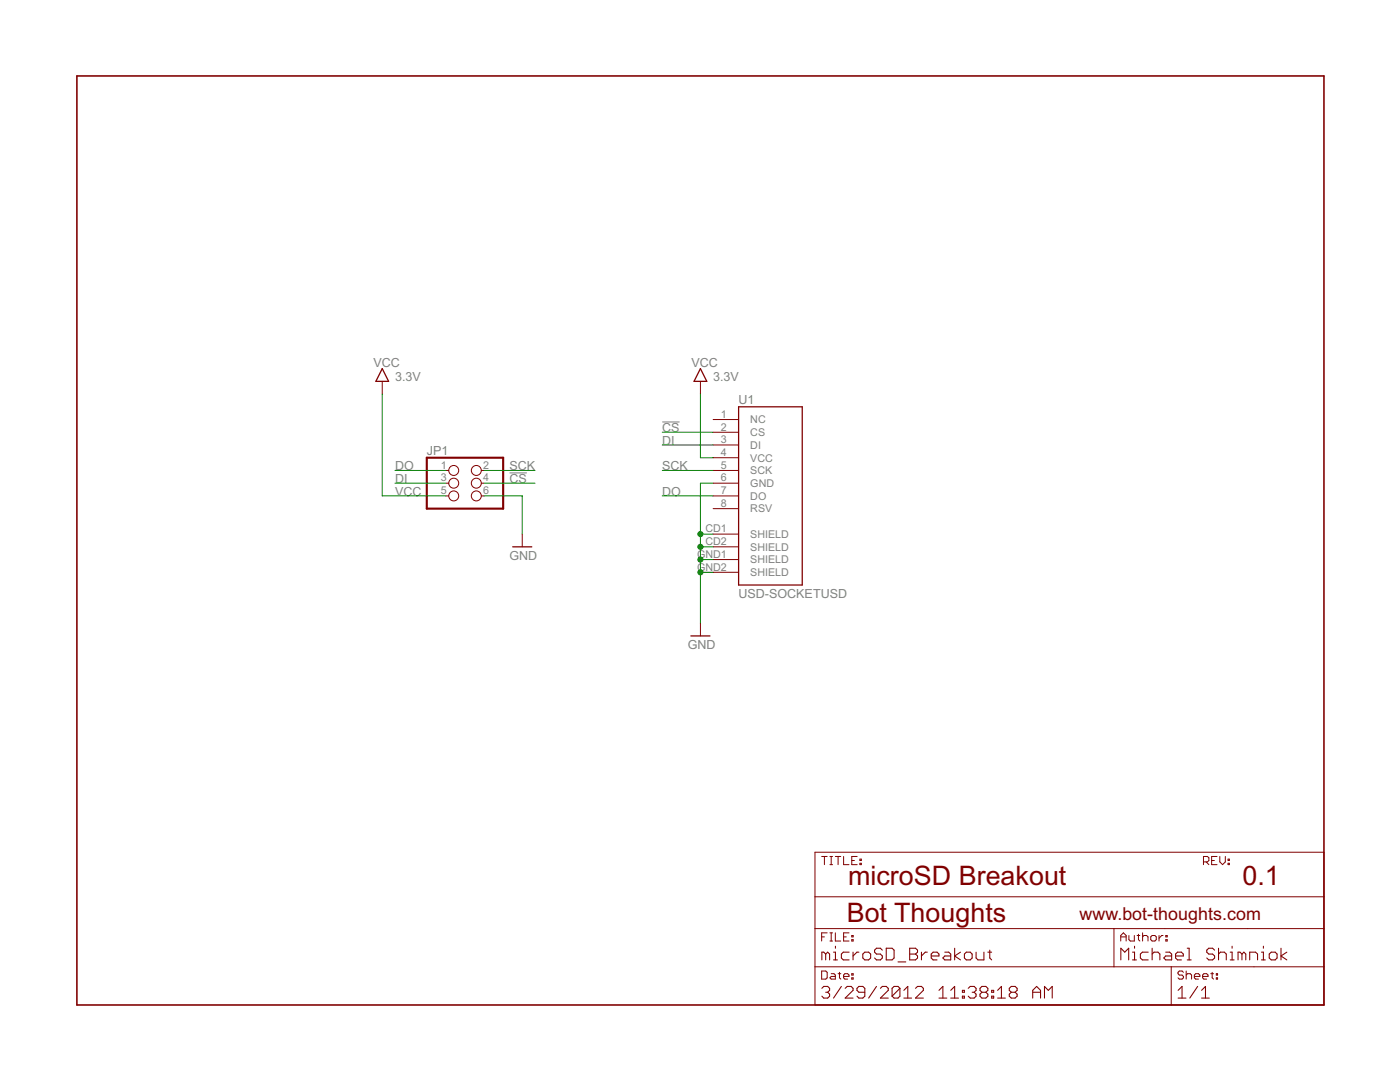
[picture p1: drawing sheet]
<svg xmlns="http://www.w3.org/2000/svg" width="279mm" height="216mm" viewBox="0 0 279 216" stroke-linecap="round" stroke-linejoin="round" font-family="sans-serif">
<path d="M101.7 94.4h3.5M132.2 84.2h3.4" fill="none" stroke="#808080" stroke-width=".2"/>
<path d="M76.3 73.6l1.3 2.5h-2.6zM139.8 73.6l1.3 2.5h-2.6zM147.4 81.2h12.7v35.5h-12.7zM102.3 109.1h3.8M137.9 126.9h3.8" fill="none" stroke="#800000" stroke-width=".25"/>
<g fill="none" stroke="#800000" stroke-width=".2">
<path d="M76.3 76.1v2.5M139.8 76.1v2.5M89 96.4h.6M89 93.9h.6M89 99h.6M96.1 96.4h.5M96.1 93.9h.5M96.1 99h.5M142.3 86.3h5.1M142.3 88.8h5.1M142.3 96.4h5.1M142.3 91.3h5.1"/>
<path d="M142.3 93.9h5.1M142.3 99h5.1M142.3 83.7h5.1M104.2 106.6v2.5M142.3 101.5h5.1M142.3 111.7h5.1M142.3 106.6h5.1M142.3 109.1h5.1M142.3 114.2h5.1M139.8 124.4v2.5M162.6 170.1h101.6v30.4h-101.6zM162.6 178.9h101.6"/>
<path d="M164 170.9h1.1M164.5 170.9v1.6M165.6 170.9h.6M165.6 172.5h.6M165.9 170.9v1.6M166.7 170.9h1.1M167.3 170.9v1.6M168.4 170.9v1.6h1M170 171.7h.5M171.1 170.9h-1.1v1.6h1.1M171.6 172.3h.3v.2h-.3zM171.6 171.4h.3v.3h-.3z"/>
<path d="M240.2 172h.8l.3-.3v-.5l-.3-.3h-.8v1.6M240.7 172l.6 .5M241.8 171.7h.6M242.9 170.9h-1.1v1.6h1.1M243.4 170.9v1.1l.6 .5 .5-.5v-1.1M245.1 172.3h.2v.2h-.2zM245.1 171.4h.2v.3h-.2zM162.6 185.3h101.6M162.6 192.9h101.6M164 193.8h.8l.3 .2v1.1l-.3 .3h-.8zM164 186.9h.5M165.1 186.1h-1.1v1.7"/>
<path d="M165.6 186.1h.6M165.6 187.8h.6M165.9 194.3h.5l.3 .3v.8h-.8l-.3-.3 .3-.3h.8M165.9 186.1v1.7M166.7 186.1v1.7h1.1M167.3 194.3h.5M167.5 194v1.1l.3 .3M168.4 194.8h1v-.2l-.2-.3h-.6l-.2 .3v.5l.2 .3h.6M168.4 186.9h.5M169.4 186.1h-1v1.7h1M170 195.1h.3v.3h-.3zM170 194.3h.3v.3h-.3z"/>
<path d="M170 186.7h.3v.2h-.3zM170 187.5h.3v.3h-.3zM222.3 185.3v7.6M223.7 186.9h1M223.7 187.8v-1.1l.5-.6 .5 .6v1.1M225.3 186.7v.8l.3 .3h.8v-1.1M226.9 186.7h.6M227.2 186.4v1.1l.3 .3M228 186.9l.3-.2h.5l.3 .2v.9M228 186.1v1.7M229.7 186.9l.2-.2h.6l.3 .2v.6l-.3 .3h-.6l-.2-.3zM231.3 186.7v1.1"/>
<path d="M232.1 186.7h-.3l-.5 .5M232.7 186.7h.2v.2h-.2zM232.7 187.5h.2v.3h-.2zM233.7 192.9v7.6M236.2 194l-.3-.2h-.5l-.3 .2v.3l.3 .3h.5l.3 .2v.3l-.3 .3h-.5l-.3-.3M236.7 194.6l.3-.3h.5l.3 .3v.8M236.7 193.8v1.6M238.4 194.8h1.1v-.2l-.3-.3h-.6l-.2 .3v.5l.2 .3h.6M240 194.8h1.1v-.2l-.3-.3h-.5l-.3 .3v.5l.3 .3h.5M241.6 194.3h.6M241.9 194v1.1l.3 .3M242.7 195.1h.3v.3h-.3z"/>
<path d="M242.7 194.3h.3v.3h-.3z"/>
<circle cx="90.6" cy="93.9" r=".99"/>
<circle cx="90.6" cy="96.4" r=".99"/>
<circle cx="90.6" cy="99" r=".99"/>
<circle cx="95.1" cy="96.4" r=".99"/>
<circle cx="95.1" cy="93.9" r=".99"/>
<circle cx="95.1" cy="99" r=".99"/>
</g>
<path d="M85.2 91.3h15.2v10.2h-15.2z" fill="none" stroke="#800000" stroke-width=".42"/>
<path d="M15.3 15.2h248.9v185.3h-248.9z" fill="none" stroke="#800000" stroke-width=".32"/>
<g fill="none" stroke="#800000" stroke-width=".21">
<path d="M164 197.2l.4-.4h.8l.4 .4v.4l-.4 .4M164.8 190.4l.4-.4 .4 .4v1.1M164.8 198h.4M164.8 190.4l-.4-.4h-.4v1.5M164.8 190.4v1.1M165.2 198l.4 .4v.4l-.4 .4h-.8l-.4-.4M166.3 190h.4v1.5M166.3 191.5h.8M166.7 188.8v.4M167.9 196.8l-1.6 2.4M168.7 197.2l.4-.4h.8l.3 .4v.4l-1.5 1.6h1.5M169.5 190h-1.2l-.4 .4v.8l.4 .3h1.2"/>
<path d="M170.2 190v1.5M171.4 190h-.4l-.8 .8M172.2 190.4l.4-.4h.8l.4 .4v.8l-.4 .3h-.8l-.4-.3zM172.6 198h-1.2l-.4-.4v-.4l.4-.4h.8l.4 .4v1.6l-.4 .4h-.8l-.4-.4M174.9 196.8l-1.5 2.4M175.7 197.2l.4-.4h.8l.4 .4v.4l-1.6 1.6h1.6M176.1 189.6l-.4-.4h-.8l-.4 .4v.4l.4 .4h.8l.4 .4v.4l-.4 .3h-.8l-.4-.3M176.9 189.2h1.1l.4 .4v1.6l-.4 .3h-1.1zM179.2 191.9h1.6M179.6 197.2l-.4-.4h-.8l-.4 .4v1.6M179.6 197.2v1.6l-.4 .4h-.8l-.4-.4M179.6 197.2l-1.6 1.6"/>
<path d="M180.4 199.2h1.5M180.4 197.6l.8-.8v2.4M181.5 189.2h1.2l.4 .4v.4l-.4 .4 .4 .4v.4l-.4 .3h-1.2zM181.5 190.4h1.2M182.7 197.2l.4-.4h.8l.4 .4v.4l-1.6 1.6h1.6M183.9 190v1.5M185.1 190h-.4l-.8 .8M185.8 190.8h1.6v-.4l-.4-.4h-.8l-.4 .4v.8l.4 .3h.8M187.4 199.2h1.6M187.4 197.6l.8-.8v2.4M188.6 190h.7l.4 .4v1.1h-1.1l-.4-.3 .4-.4h1.1M189.7 199.2h1.6"/>
<path d="M189.7 197.6l.8-.8v2.4M190.5 189.2v2.3M191.7 190l-1.2 .8 1.2 .7M192.1 197.6h.4v.4h-.4zM192.1 198.8h.4v.4h-.4zM192.5 190.4l.3-.4h.8l.4 .4v.8l-.4 .3h-.8l-.3-.3zM193.2 197.2l.4-.4h.8l.4 .4v.4l-.4 .4M194 198h.4M194.4 198l.4 .4v.4l-.4 .4h-.8l-.4-.4M194.8 190v1.2l.4 .3h1.2v-1.5M196 198l-.4-.4v-.4l.4-.4h.7l.4 .4v.4l-.4 .4M196 198h.7"/>
<path d="M196 198l-.4 .4v.4l.4 .4h.7l.4-.4v-.4l-.4-.4M197.1 190h.8M197.5 189.6v1.6l.4 .3M197.9 197.6h.4v.4h-.4zM197.9 198.8h.4v.4h-.4zM199.1 199.2h1.5M199.1 197.6l.8-.8v2.4M201.8 198l-.4-.4v-.4l.4-.4h.8l.4 .4v.4l-.4 .4M201.8 198h.8M201.8 198l-.4 .4v.4l.4 .4h.8l.4-.4v-.4l-.4-.4M206.1 198h1.6M206.1 199.2v-1.6l.8-.8 .8 .8v1.6"/>
<path d="M208.4 199.2v-2.4l.8 .8 .8-.8v2.4M223.7 191.5v-2.3l.8 .8 .8-.8v2.3M226 190h.4v1.5M226 191.5h.8M226.4 188.8v.4M229.2 190h-1.2l-.4 .4v.8l.4 .3h1.2M229.9 190.4l.4-.4h.8l.4 .4v1.1M229.9 189.2v2.3M232.6 190h.8l.4 .4v1.1h-1.2l-.3-.3 .3-.4h1.2M234.6 190.8h1.6v-.4l-.4-.4h-.8l-.4 .4v.8l.4 .3h.8M235.1 199.2h1.6M235.1 197.6l.8-.8v2.4"/>
<path d="M236.9 191.5h.8M236.9 189.2h.4v2.3M239 196.8l-1.6 2.4M239.8 199.2h1.5M239.8 197.6l.8-.8v2.4M242.4 189.6l-.4-.4h-.8l-.4 .4v.4l.4 .4h.8l.4 .4v.4l-.4 .3h-.8l-.4-.3M243.2 190.4l.4-.4h.7l.4 .4v1.1M243.2 189.2v2.3M245.5 190h.4v1.5M245.5 191.5h.8M245.9 188.8v.4M247.9 190.4l-.4-.4h-.4v1.5"/>
<path d="M247.9 190.4v1.1M247.9 190.4l.3-.4 .4 .4v1.1M249.4 191.5v-1.5h1.2l.4 .4v1.1M251.8 190h.3v1.5M251.8 191.5h.7M252.1 188.8v.4M253.3 190.4l.4-.4h.8l.4 .4v.8l-.4 .3h-.8l-.4-.3zM255.7 189.2v2.3M256.8 190l-1.1 .8 1.1 .7"/>
</g>
<g fill="none" stroke="#008000" stroke-width=".2">
<path d="M76.3 78.6v20.4h12.7M139.8 78.6v12.7h2.5M78.8 96.4h10.2M78.8 93.9h10.2M96.6 96.4h10.2M96.6 93.9h10.2M96.6 99h7.6v7.6M132.2 86.3h10.1M132.2 88.8h10.1M132.2 93.9h10.1M132.2 99h10.1M142.3 96.4h-2.5v28"/>
<path d="M139.8 111.7h2.5M139.8 114.2h2.5M139.8 106.6h2.5M139.8 109.1h2.5"/>
</g>
<g fill="#008000" stroke="#008000" stroke-width=".2">
<circle cx="139.8" cy="111.7" r=".51"/>
<circle cx="139.8" cy="114.2" r=".51"/>
<circle cx="139.8" cy="109.1" r=".51"/>
<circle cx="139.8" cy="106.6" r=".51"/>
</g>
<g font-size="6" fill="#800000">
<text x="169.2" y="176.7">microSD Breakout</text>
<text x="248" y="176.7">0.1</text>
<text x="169" y="184">Bot Thoughts</text>
</g>
<text font-size="4" fill="#800000" x="215.5" y="183.5">www.bot-thoughts.com</text>
<g font-size="2.8" fill="#808080">
<text x="74.5" y="73.2">VCC</text>
<text x="78.8" y="76.1">3.3V</text>
<text x="138" y="73.2">VCC</text>
<text x="142.3" y="76.1">3.3V</text>
<text x="147.4" y="80.7">U1</text>
<text x="132.2" y="86.3">CS</text>
<text x="132.2" y="88.8">DI</text>
<text x="78.8" y="93.9">DO</text>
<text x="85.2" y="90.7">JP1</text>
<text x="101.7" y="93.9">SCK</text>
<text x="132.2" y="93.9">SCK</text>
<text x="78.8" y="96.4">DI</text>
<text x="78.8" y="99">VCC</text>
<text x="101.7" y="96.4">CS</text>
<text x="132.2" y="99">DO</text>
<text x="101.7" y="111.7">GND</text>
<text x="147.4" y="119.3">USD-SOCKETUSD</text>
<text x="137.2" y="129.4">GND</text>
</g>
<g font-size="2.4" fill="#808080">
<text x="143.9" y="83.4">1</text>
<text x="143.9" y="85.9">2</text>
<text x="143.9" y="88.4">3</text>
<text x="149.7" y="87">CS</text>
<text x="149.7" y="89.6">DI</text>
<text x="149.7" y="84.5">NC</text>
<text x="88" y="93.5">1</text>
<text x="96.4" y="93.5">2</text>
<text x="143.9" y="91">4</text>
<text x="143.9" y="93.5">5</text>
<text x="149.7" y="92.1">VCC</text>
<text x="149.7" y="94.6">SCK</text>
<text x="88" y="96.1">3</text>
<text x="88" y="98.6">5</text>
<text x="96.4" y="96.1">4</text>
<text x="96.4" y="98.6">6</text>
<text x="143.9" y="96.1">6</text>
<text x="143.9" y="101.1">8</text>
<text x="143.9" y="98.6">7</text>
<text x="149.7" y="97.2">GND</text>
<text x="149.7" y="99.7">DO</text>
<text x="140.8" y="106.2">CD1</text>
<text x="149.7" y="102.3">RSV</text>
<text x="149.7" y="107.3">SHIELD</text>
<text x="139.1" y="111.3">GND1</text>
<text x="139.1" y="113.8">GND2</text>
<text x="140.8" y="108.8">CD2</text>
<text x="149.7" y="112.4">SHIELD</text>
<text x="149.7" y="109.9">SHIELD</text>
<text x="149.7" y="115">SHIELD</text>
</g>
</svg>
